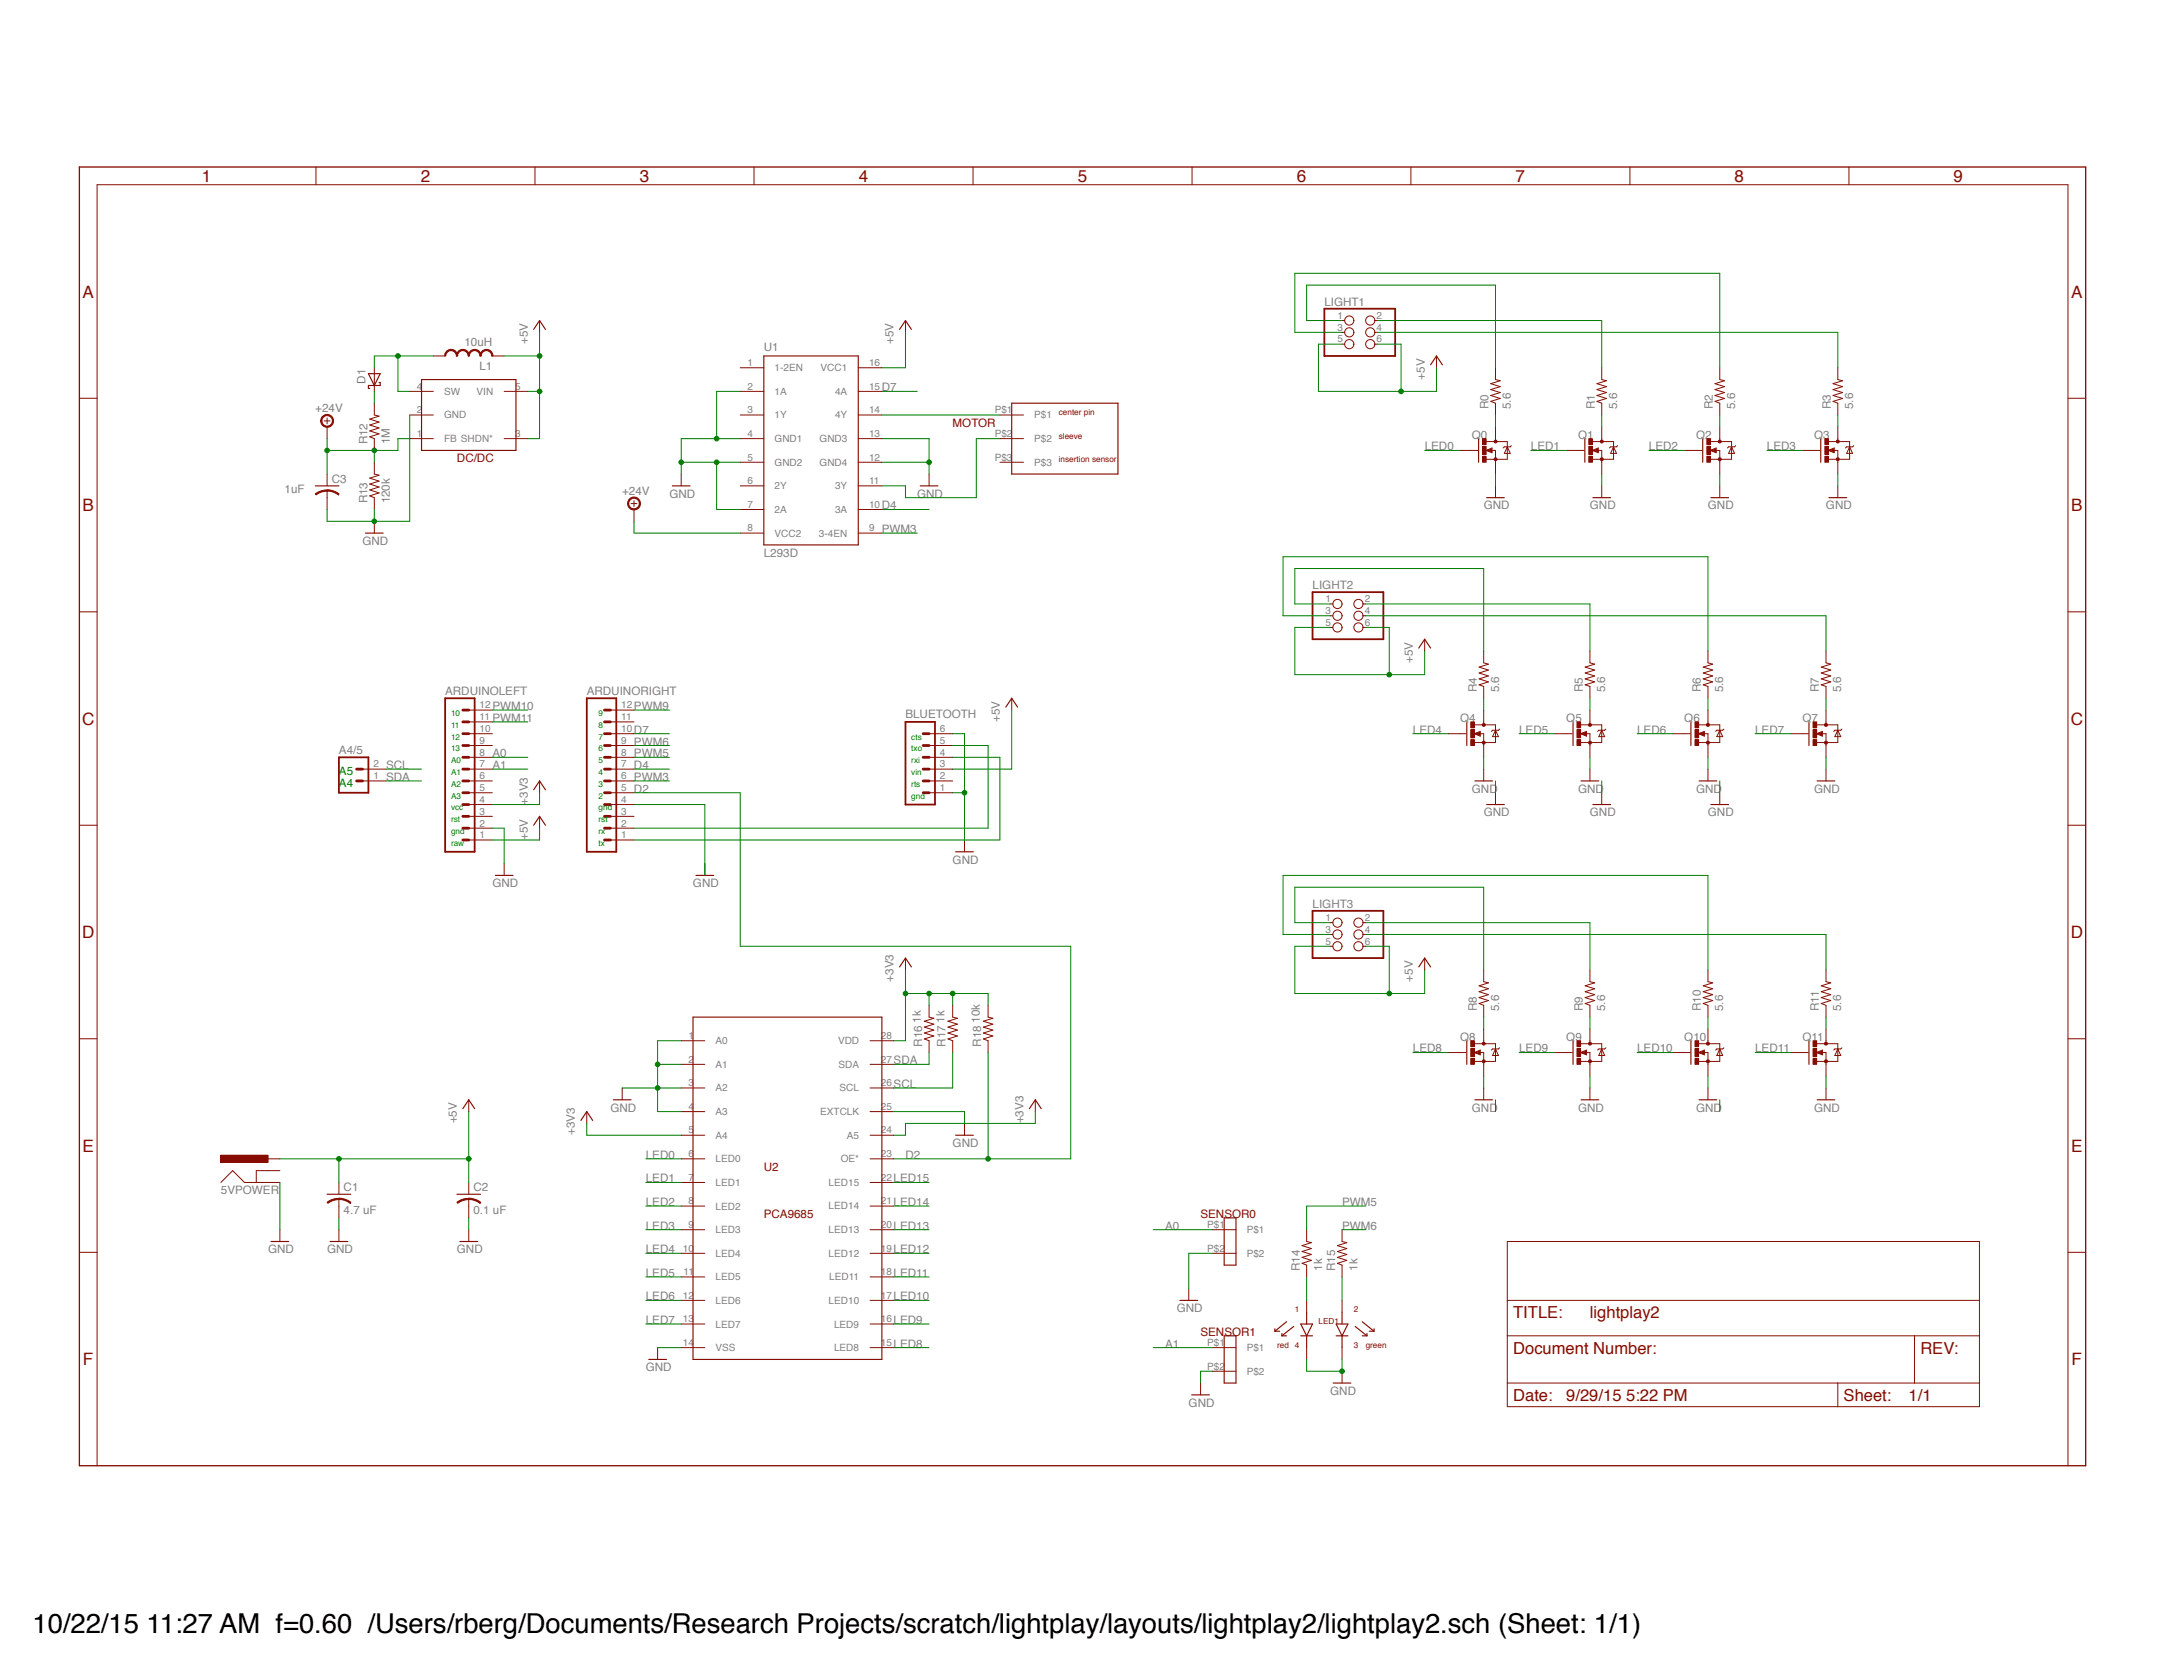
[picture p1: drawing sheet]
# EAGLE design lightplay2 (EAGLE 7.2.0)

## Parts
5VPOWER  POWER_JACKPTH  [POWER_JACK_PTH]
A4/5  M02PTH  [1X02]
ARDUINOLEFT  M12PTH  [1X12]
ARDUINORIGHT  M12PTH  [1X12]
BLUETOOTH  M06SILK_FEMALE_PTH  [1X06]
C1  4.7 uF  C-USC1206  [C1206]
C2  0.1 uF  C-USC1206  [C1206]
C3  1uF  C-USC1206  [C1206]
D1  B120_SHOTTKY_DIODE  [DO214AC]
DC/DC  LT1615  [SOT23-5]
L1  10uH  INDUCTOR_WURTH  [INDUCTOR_WURTH]
LED1  BICOLOR_LED  [BICOLOR_LED]
LIGHT1  PINHD-2X3  [2X03]
LIGHT2  PINHD-2X3  [2X03]
LIGHT3  PINHD-2X3  [2X03]
MOTOR  PJ-075DH-SMT-TR  [PJ-075DH-SMT-TR]
Q0  MOSFET-NCHANNELAO3404A  [SOT23-3]
Q1  MOSFET-NCHANNELAO3404A  [SOT23-3]
Q2  MOSFET-NCHANNELAO3404A  [SOT23-3]
Q3  MOSFET-NCHANNELAO3404A  [SOT23-3]
Q4  MOSFET-NCHANNELAO3404A  [SOT23-3]
Q5  MOSFET-NCHANNELAO3404A  [SOT23-3]
Q6  MOSFET-NCHANNELAO3404A  [SOT23-3]
Q7  MOSFET-NCHANNELAO3404A  [SOT23-3]
Q8  MOSFET-NCHANNELAO3404A  [SOT23-3]
Q9  MOSFET-NCHANNELAO3404A  [SOT23-3]
Q10  MOSFET-NCHANNELAO3404A  [SOT23-3]
Q11  MOSFET-NCHANNELAO3404A  [SOT23-3]
R0  5.6  R-US_0207/10  [0207/10]
R1  5.6  R-US_0207/10  [0207/10]
R2  5.6  R-US_0207/10  [0207/10]
R3  5.6  R-US_0207/10  [0207/10]
R4  5.6  R-US_0207/10  [0207/10]
R5  5.6  R-US_0207/10  [0207/10]
R6  5.6  R-US_0207/10  [0207/10]
R7  5.6  R-US_0207/10  [0207/10]
R8  5.6  R-US_0207/10  [0207/10]
R9  5.6  R-US_0207/10  [0207/10]
R10  5.6  R-US_0207/10  [0207/10]
R11  5.6  R-US_0207/10  [0207/10]
R12  1M  R-US_R0805  [R0805]
R13  120k  R-US_R0805  [R0805]
R14  1k  R-US_R0805  [R0805]
R15  1k  R-US_R0805  [R0805]
R16  1k  R-US_R0805  [R0805]
R17  1k  R-US_R0805  [R0805]
R18  10k  R-US_R0805  [R0805]
SENSOR0  3.5MM_2PIN_SCREWTERMINAL_SPARKFUN  [1X02_3.5_SCREWTERM]
SENSOR1  3.5MM_2PIN_SCREWTERMINAL_SPARKFUN  [1X02_3.5_SCREWTERM]
U1  L293D  [DIL16]
U2  PCA9685  [TSSOP28]

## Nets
+3V3: ARDUINOLEFT.4 R16.2 R17.2 R18.2 U2.5(A4) U2.24(A5) U2.28(VDD)
+5V [power]: 5VPOWER.PWR ARDUINOLEFT.1 BLUETOOTH.3 C1.1 C2.1 DC/DC.3(SHDN*) DC/DC.5(VIN) L1.P$2 LIGHT1.5 LIGHT1.6 LIGHT2.5 LIGHT2.6 LIGHT3.5 LIGHT3.6 U1.16(VCC1)
+24V [power]: C3.1 DC/DC.1(FB) R12.1 R13.2 U1.8(VCC2)
A0: ARDUINOLEFT.8 SENSOR0.P$1
A1: ARDUINOLEFT.7 SENSOR1.P$1
D2: ARDUINORIGHT.5 R18.1 U2.23(OE*)
D4: ARDUINORIGHT.7 U1.10(3A)
D7: ARDUINORIGHT.10 U1.15(4A)
GND [power]: 5VPOWER.GND ARDUINOLEFT.2 ARDUINORIGHT.4 BLUETOOTH.1 BLUETOOTH.6 C1.2 C2.2 C3.2 DC/DC.2(GND) Q0.2(S) Q1.2(S) Q2.2(S) Q3.2(S) Q4.2(S) Q5.2(S) Q6.2(S) Q7.2(S) Q8.2(S) Q9.2(S) Q10.2(S) Q11.2(S) R13.1 SENSOR0.P$2 SENSOR1.P$2 U1.2(1A) U1.4(GND1) U1.5(GND2) U1.7(2A) U1.12(GND4) U1.13(GND3) U2.1(A0) U2.2(A1) U2.3(A2) U2.4(A3) U2.14(VSS) U2.25(EXTCLK)
LED0: Q0.1(G) U2.6(LED0)
LED1: Q1.1(G) U2.7(LED1)
LED2: Q2.1(G) U2.8(LED2)
LED3: Q3.1(G) U2.9(LED3)
LED4: Q4.1(G) U2.10(LED4)
LED5: Q5.1(G) U2.11(LED5)
LED6: Q6.1(G) U2.12(LED6)
LED7: Q7.1(G) U2.13(LED7)
LED8: Q8.1(G) U2.15(LED8)
LED9: Q9.1(G) U2.16(LED9)
LED10: Q10.1(G) U2.17(LED10)
LED11: Q11.1(G) U2.18(LED11)
LED12: U2.19(LED12)
LED13: U2.20(LED13)
LED14: U2.21(LED14)
LED15: U2.22(LED15)
N$1 [power]: Q0.3(D) R0.1
N$2 [power]: Q1.3(D) R1.1
N$3 [power]: Q2.3(D) R2.1
N$4 [power]: MOTOR.P$1 U1.14(4Y)
N$5 [power]: MOTOR.P$2 U1.11(3Y)
N$7 [power]: D1.A DC/DC.4(SW) L1.P$1
N$8 [power]: LIGHT1.1 R0.2
N$9 [power]: Q3.3(D) R3.1
N$10 [power]: LIGHT1.2 R1.2
N$11: ARDUINORIGHT.2 BLUETOOTH.5
N$12: ARDUINORIGHT.1 BLUETOOTH.4
N$13 [power]: Q4.3(D) R4.1
N$14 [power]: LIGHT1.3 R2.2
N$15 [power]: LIGHT1.4 R3.2
N$16 [power]: Q5.3(D) R5.1
N$17 [power]: Q6.3(D) R6.1
N$18 [power]: Q7.3(D) R7.1
N$19 [power]: LIGHT2.1 R4.2
N$20 [power]: LIGHT2.2 R5.2
N$21 [power]: LIGHT2.3 R6.2
N$22 [power]: LIGHT2.4 R7.2
N$23 [power]: Q8.3(D) R8.1
N$24: Q9.3(D) R9.1
N$25 [power]: Q10.3(D) R10.1
N$26 [power]: Q11.3(D) R11.1
N$27 [power]: LIGHT3.1 R8.2
N$28: LIGHT3.2 R9.2
N$29 [power]: LIGHT3.3 R10.2
N$30 [power]: LIGHT3.4 R11.2
N$32: LED1.P$1 R14.1
N$33: D1.C R12.2
N$34: LED1.P$2 R15.1
PWM3: ARDUINORIGHT.6 U1.9(3-4EN)
PWM5: ARDUINORIGHT.8 R14.2
PWM6: ARDUINORIGHT.9 R15.2
PWM9: ARDUINORIGHT.12
PWM10: ARDUINOLEFT.12
PWM11: ARDUINOLEFT.11
SCL: A4/5.2 R17.1 U2.26(SCL)
SDA: A4/5.1 R16.1 U2.27(SDA)
Unconnected: 5VPOWER.GNDBREAK ARDUINOLEFT.3 ARDUINOLEFT.5 ARDUINOLEFT.6 ARDUINOLEFT.9 ARDUINOLEFT.10 ARDUINORIGHT.3 ARDUINORIGHT.11 BLUETOOTH.2 LED1.P$3 LED1.P$4 MOTOR.P$3 U1.1(1-2EN) U1.3(1Y) U1.6(2Y)

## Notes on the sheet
- 10 | 9
- 11 | 8
- 12 | 7 | cts
- 13 | 6 | txo
- A0 | 5 | rxi
- A5 | A1 | 4 | vin
- A4 | A2 | 3 | rts
- A3 | 2 | gnd
- vcc | gnd
- rst | rst
- gnd | rx
- raw | tx

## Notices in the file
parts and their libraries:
SparkFun-Connectors: Licensing: Creative Commons ShareAlike 4.0 International - https://creativecommons.org/licenses/by-sa/4.0
